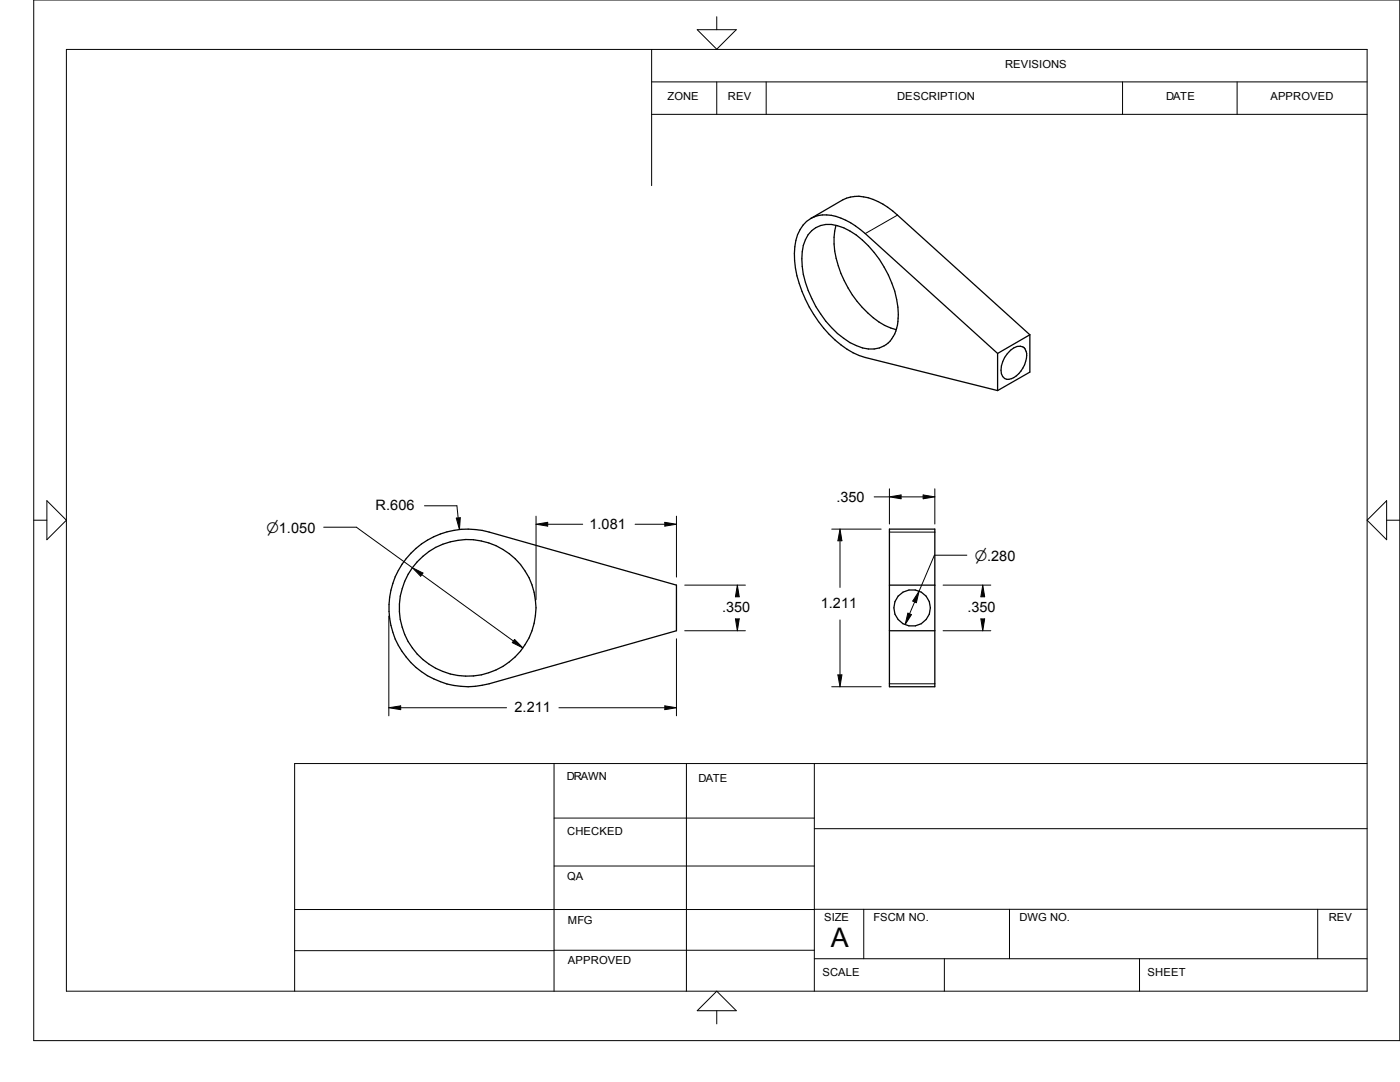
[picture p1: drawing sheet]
<svg xmlns="http://www.w3.org/2000/svg" width="279mm" height="216mm" viewBox="0 0 279 216" stroke-linecap="round" stroke-linejoin="round" font-family="sans-serif">
<g fill="none" stroke="#000" stroke-width=".25">
<path d="M161.8 43.6l6.4-3.7a7.5 7.5 0 0 1 7 .3 16.2 16.2 0 0 1 3.9 2.7l26.4 23.9M161.8 43.6a7.6 7.6 0 0 0-3.3 7 24.3 24.3 0 0 0 11.8 19.8l2.4 .9 26.4 6.6M161.8 43.6a7.4 7.4 0 0 1 7 .3 17.8 17.8 0 0 1 3.9 2.7l26.4 23.9M162 46a5.7 5.7 0 0 1 6.4-.5 19.8 19.8 0 0 1 9.6 11 13.8 13.8 0 0 1 .8 9.6 5.1 5.1 0 0 1-6.7 3.3 17.1 17.1 0 0 1-9.3-8.2 18.9 18.9 0 0 1-2.7-11 6.7 6.7 0 0 1 1.9-4.2zM166.8 45a15.8 15.8 0 0 0 1.7 11 20.3 20.3 0 0 0 8.1 8.9l2.3 .9M199.1 70.5v7.4M201.7 69.9a2.12 2.12 0 0 1 2.7-.5l.2 .2a4.2 4.2 0 0 1-.8 4.4 3.4 3.4 0 0 1-2.9 1.7 1.65 1.65 0 0 1-1.1-1.8 5.6 5.6 0 0 1 1.9-4zM205.5 66.8l-6.4 3.7M205.5 66.8v7.5l-6.4 3.6M82 110.4a15.7 15.7 0 0 1 15.6-4.2l37.4 10.6v9.1l-37.4 10.5a15.7 15.7 0 0 1-17.7-7 15.7 15.7 0 0 1 2.1-19zM177.5 105.6h9.1v31.4h-9.1zM177.5 116.8h9.1"/>
<path d="M177.5 125.9h9.1"/>
<circle cx="93.3" cy="121.3" r="13.6"/>
<circle cx="182" cy="121.3" r="3.6"/>
</g>
<g fill="none" stroke="#000" stroke-width=".2">
<path d="M6.7 0h272.7v207.6h-272.7zM13.3 9.9h259.5v187.9h-259.5zM130 16.3h142.8M130 9.9v27.1M139.1 5.9h7.8l-3.9 3.9zM143 3.3v2.6M143 16.3v6.5M152.9 16.3v6.5M224 16.3v6.5M246.9 16.3v6.5M130 22.8h142.8M179.1 42.9l-6.4 3.7"/>
<path d="M9.4 99.9l3.9 3.9-3.9 3.9zM174.5 99.1h3M177.5 97.5v7.1M177.5 99.1l2.3-.3v.7zM179.8 99.1h4.4M184.2 98.8l2.4 .3-2.4 .4zM186.6 97.5v7.1M276.7 99.9v7.8l-3.9-3.9zM6.7 103.8h2.7M64.6 105.2h6.5l11.2 8.1M82.3 113.3l2.1 1-.5 .7zM84.2 114.7l18.3 13.2"/>
<path d="M84.7 100.9h6.5l.2 2.5M91.1 103.4l.8-.1-.2 2.4zM107 103v16.7M107 104.6l2.3-.4v.8zM109.3 104.6h7M126.7 104.6h6M132.7 104.2l2.3 .4-2.3 .4zM135 103v12.1M136.7 116.8h12.1M147.2 116.8l.3 2.3h-.7zM166 105.6h9.9M167.6 105.6l.4 2.3h-.8z"/>
<path d="M167.6 107.9v9.3M177.5 106.2h9.1M183.4 117.9l-.5 2.4-.7-.4zM188.2 116.8h9.5M193 110.8h-6.5l-3.1 7.1M196.1 116.8l.4 2.3h-.8zM276.7 103.8h2.7M77.6 122.9v19.9M102.7 127.6l1.7 1.7-2.2-1.1zM135 127.5v15.3M136.7 125.9h12.1M146.8 123.5h.7l-.3 2.4z"/>
<path d="M166 137h9.9M167.2 134.7h.8l-.4 2.3zM167.6 123.7v11M177.5 136.4h9.1M181.2 122.3l.7 .3-1.3 2zM182.5 120.1l-1 2.4M188.2 125.9h9.5M195.7 123.5h.8l-.4 2.4zM77.6 141.2l2.4-.4v.8zM80 141.2h21.1M110.6 152.4v45.4M111.5 141.2h21.2"/>
<path d="M132.7 140.8l2.3 .4-2.3 .4zM137 152.4v45.4M162.5 152.4v45.4M272.8 152.4h-214v45.4M110.6 172.8h51.9M110.6 163.2h51.9M162.5 165.4h110.3M58.8 189.7h51.8M110.6 189.6h51.9M162.5 191.3h110.3M172.4 181.4v9.9M188.5 191.3v6.5"/>
<path d="M201.5 181.4v9.9M227.4 191.3v6.5M263 181.4v9.9M272.8 181.4l-214 .1M139.1 201.7l3.9-3.9 3.9 3.9zM143 201.7v2.6"/>
</g>
<g fill="#000">
<path d="M177.5 98.8h2.3v.7h-2.3zM184.2 98.8h2.4v.7h-2.4zM82.3 113.3h2.1v1.7h-2.1zM91.1 103.3h.8v2.4h-.8zM107 104.3h2.3v.7h-2.3zM132.7 104.3h2.3v.7h-2.3zM146.8 116.8h.7v2.3h-.7zM167.3 105.6h.7v2.3h-.7zM182.2 118h1.2v2.3h-1.2zM195.8 116.8h.7v2.3h-.7zM102.2 127.6h2.2v1.7h-2.2zM146.8 123.5h.7v2.4h-.7z"/>
<path d="M167.2 134.7h.8v2.3h-.8zM180.7 122.4h1.2v2.2h-1.2zM195.7 123.5h.8v2.4h-.8zM77.6 140.9h2.4v.7h-2.4zM132.7 140.9h2.3v.7h-2.3z"/>
</g>
<text font-size="5.4" x="165.8" y="189">A</text>
<g font-size="2.9">
<text x="75" y="101.9">R.606</text>
<text x="166.9" y="100.1">.350</text>
<text x="53.2" y="106.3">n1.050</text>
<text x="117.6" y="105.5">1.081</text>
<text x="194.5" y="111.8">n.280</text>
<text x="144.1" y="122.2">.350</text>
<text x="163.8" y="121.4">1.211</text>
<text x="193.1" y="122.2">.350</text>
<text x="102.7" y="142.2">2.211</text>
</g>
<g font-size="2.2">
<text x="200.6" y="13.6">REVISIONS</text>
<text x="133.2" y="19.9">ZONE</text>
<text x="145.3" y="19.9">REV</text>
<text x="179.1" y="19.9">DESCRIPTION</text>
<text x="232.7" y="19.9">DATE</text>
<text x="253.5" y="19.9">APPROVED</text>
<text x="113.1" y="155.7">DRAWN</text>
<text x="139.4" y="156">DATE</text>
<text x="113.2" y="166.6">CHECKED</text>
<text x="113.2" y="175.7">QA</text>
<text x="113.3" y="184.4">MFG</text>
<text x="164.5" y="183.8">SIZE</text>
<text x="174.3" y="183.8">FSCM NO.</text>
<text x="203.5" y="183.8">DWG NO.</text>
<text x="265.2" y="183.8">REV</text>
<text x="113.3" y="192.4">APPROVED</text>
<text x="164.1" y="194.8">SCALE</text>
<text x="229" y="194.8">SHEET</text>
</g>
</svg>
